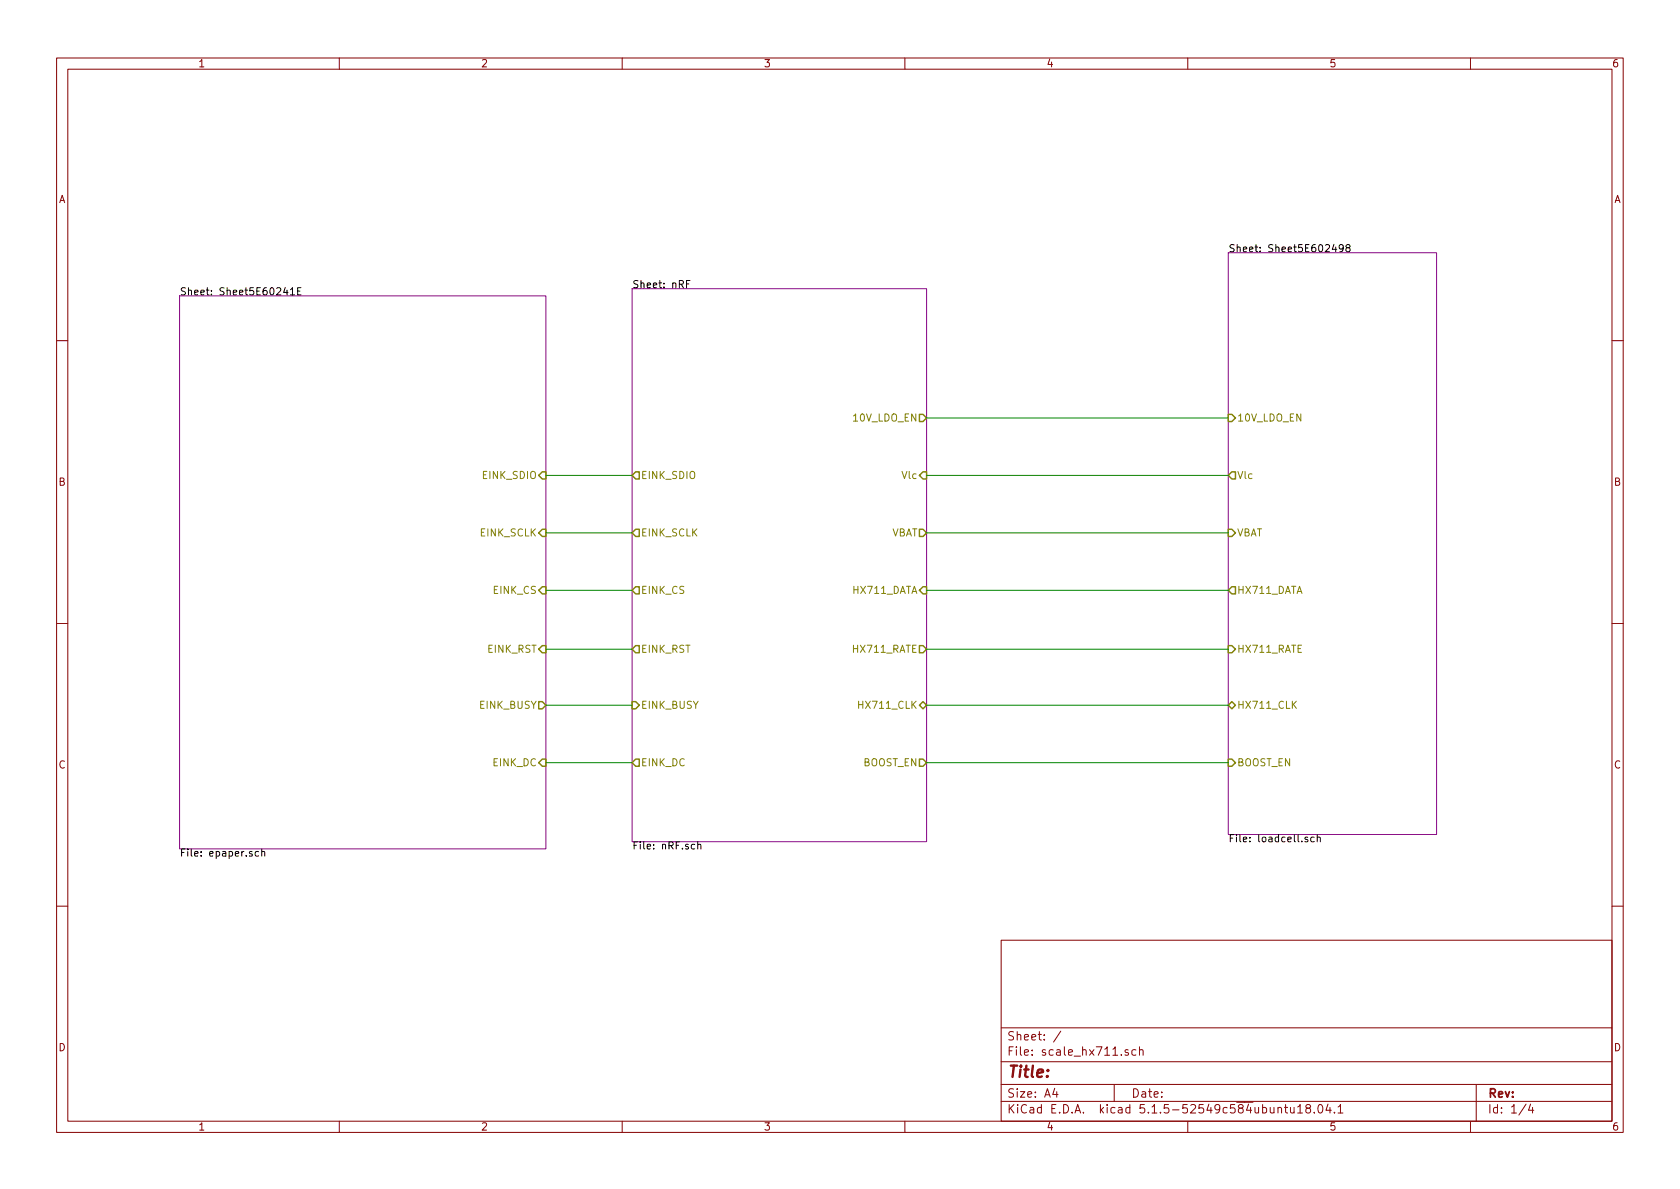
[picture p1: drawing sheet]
EESchema Schematic File Version 4
EELAYER 30 0
EELAYER END
$Descr A4 11693 8268
encoding utf-8
Sheet 1 4
Title ""
Date ""
Rev ""
Comp ""
Comment1 ""
Comment2 ""
Comment3 ""
Comment4 ""
$EndDescr
$Sheet
S 4400 2000 2050 3850
U 5E602405
F0 "nRF" 50
F1 "nRF.sch" 50
F2 "VBAT" O R 6450 3700 50 
F3 "HX711_DATA" I R 6450 4100 50 
F4 "HX711_RATE" O R 6450 4510 50 
F5 "HX711_CLK" B R 6450 4900 50 
F6 "BOOST_EN" O R 6450 5300 50 
F7 "10V_LDO_EN" O R 6450 2900 50 
F8 "Vlc" I R 6450 3300 50 
F9 "EINK_SDIO" O L 4400 3300 50 
F10 "EINK_SCLK" O L 4400 3700 50 
F11 "EINK_CS" O L 4400 4100 50 
F12 "EINK_RST" O L 4400 4510 50 
F13 "EINK_BUSY" I L 4400 4900 50 
F14 "EINK_DC" O L 4400 5300 50 
$EndSheet
$Sheet
S 1250 2050 2550 3850
U 5E60241F
F0 "Sheet5E60241E" 50
F1 "epaper.sch" 50
F2 "EINK_SDIO" I R 3800 3300 50 
F3 "EINK_SCLK" I R 3800 3700 50 
F4 "EINK_CS" I R 3800 4100 50 
F5 "EINK_RST" I R 3800 4510 50 
F6 "EINK_BUSY" O R 3800 4900 50 
F7 "EINK_DC" I R 3800 5300 50 
$EndSheet
$Sheet
S 8550 1750 1450 4050
U 5E602499
F0 "Sheet5E602498" 50
F1 "loadcell.sch" 50
F2 "VBAT" I L 8550 3700 50 
F3 "HX711_RATE" I L 8550 4510 50 
F4 "HX711_DATA" O L 8550 4100 50 
F5 "HX711_CLK" B L 8550 4900 50 
F6 "BOOST_EN" I L 8550 5300 50 
F7 "10V_LDO_EN" I L 8550 2900 50 
F8 "Vlc" O L 8550 3300 50 
$EndSheet
Wire Wire Line
	3800 3300 4400 3300
Wire Wire Line
	4400 3700 3800 3700
Wire Wire Line
	3800 4100 4400 4100
Wire Wire Line
	3800 4510 4400 4510
Wire Wire Line
	4400 4900 3800 4900
Wire Wire Line
	6450 5300 8550 5300
Wire Wire Line
	8550 4900 6450 4900
Wire Wire Line
	6450 4510 8550 4510
Wire Wire Line
	8550 4100 6450 4100
Wire Wire Line
	6450 3700 8550 3700
Wire Wire Line
	8550 3300 6450 3300
Wire Wire Line
	6450 2900 8550 2900
Wire Wire Line
	3800 5300 4400 5300
$EndSCHEMATC
